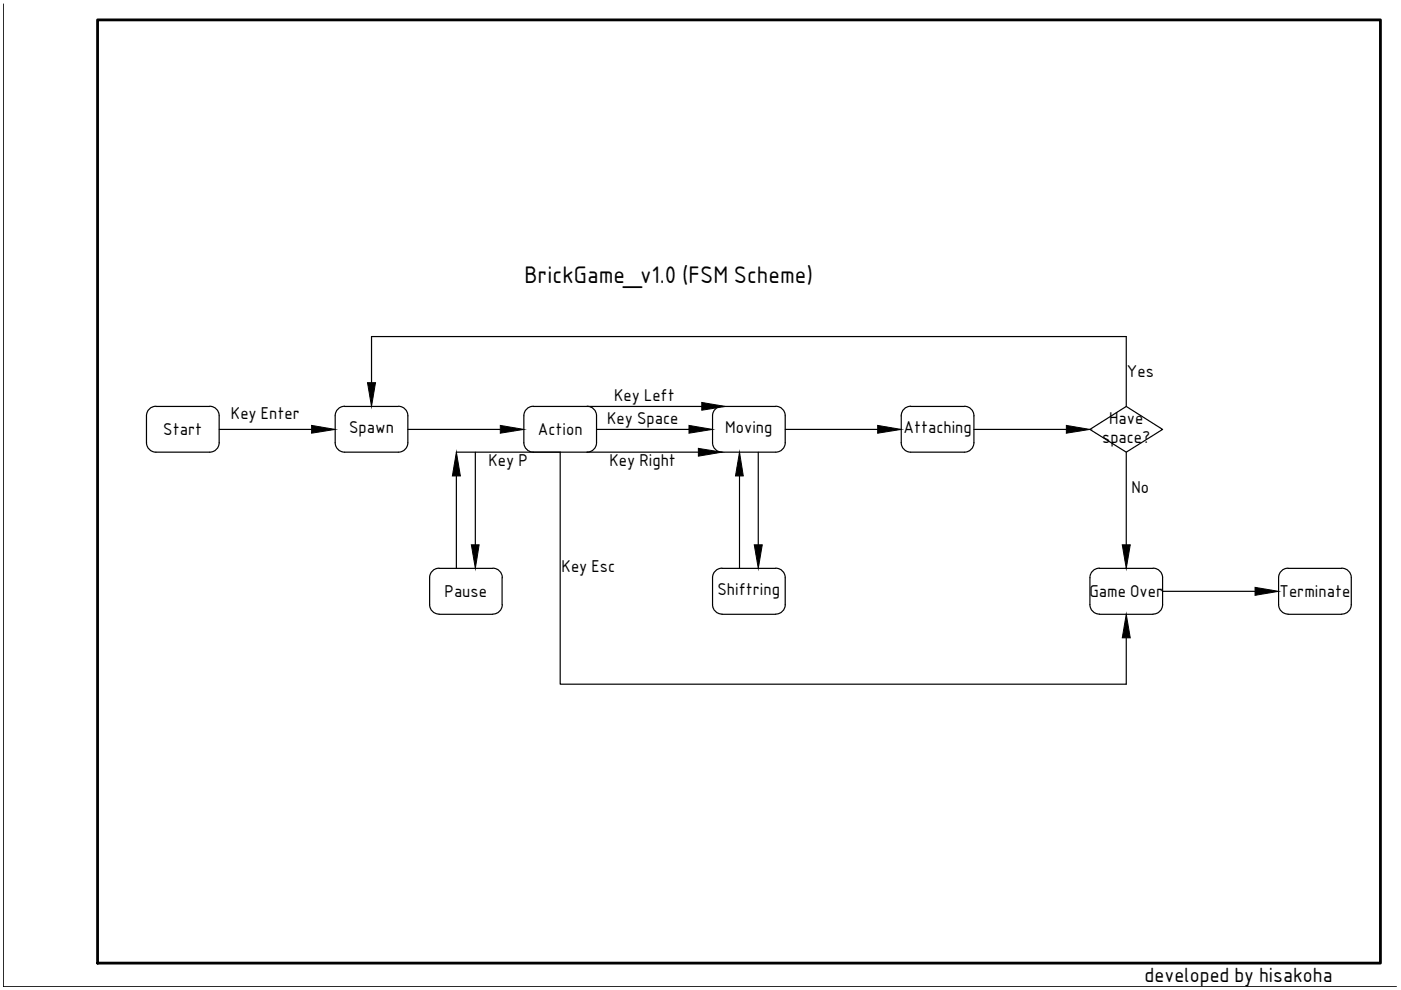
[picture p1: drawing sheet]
<svg xmlns="http://www.w3.org/2000/svg" width="297mm" height="210mm" viewBox="0 0 297 210" stroke-linecap="round" stroke-linejoin="round" font-family="sans-serif">
<g fill="none" stroke="#000" stroke-width=".25">
<path d="M33 95.9h11.4M33 86.2h11.4M33.1 86.1a2.01 2.01 0 0 0-2 2.1v5.7a2.01 2.01 0 0 0 2 2M44.5 86.1a2.01 2.01 0 0 1 2 2v5.8a2.01 2.01 0 0 1-2 2M46.5 91h19.6M73.1 86.2h11.3M73.1 86.1a2.01 2.01 0 0 0-2 2.1v5.7a2.01 2.01 0 0 0 2 2M78.8 81.1v-9.7h160v14.8l-7.7 4.8 7.7 4.9 7.7-4.9-7.7-4.8M84.5 86.1a2.01 2.01 0 0 1 2 2v5.8a2.01 2.01 0 0 1-2 2h-11.4M86.5 91h19.6M96.8 95.9h51.3M100.8 95.9v19.6"/>
<path d="M113.1 86.2h35.7M113.1 86.1a2.01 2.01 0 0 0-2 2.1v5.7a2.01 2.01 0 0 0 2 2M118.8 95.9v49.2h120v-9.9M124.5 86.1a2.01 2.01 0 0 1 2 2v5.8a2.01 2.01 0 0 1-2 2M126.5 91h19.6M153.1 86.2h11.4M153.1 86.1a2.01 2.01 0 0 0-2 2.1v5.7a2.01 2.01 0 0 0 2 2h11.4a2.01 2.01 0 0 0 2-2v-5.7a2.01 2.01 0 0 0-2-2.1M160.8 95.9v19.6M166.5 91h19.6M193.1 95.9h11.4M193.1 86.2h11.4M193.1 86.1a2.01 2.01 0 0 0-2 2.1v5.7a2.01 2.01 0 0 0 2 2"/>
<path d="M204.5 86.1a2.01 2.01 0 0 1 2 2v5.8a2.01 2.01 0 0 1-2 2M206.5 91h19.6M238.8 95.9v19.6M96.8 100.9v19.6M156.8 100.9v19.6M93.1 130.2h11.4M93.1 120.5h11.4M93.1 120.5a2.01 2.01 0 0 0-2 2v5.7a2.01 2.01 0 0 0 2 2M104.5 120.5a2.01 2.01 0 0 1 2 2M106.5 122.5v5.7M106.5 128.2a2.01 2.01 0 0 1-2 2M153.1 130.2h11.4"/>
<path d="M153.1 120.5h11.4M153.1 120.5a2.01 2.01 0 0 0-2 2v5.7a2.01 2.01 0 0 0 2 2M164.5 120.5a2.01 2.01 0 0 1 2 2v5.7a2.01 2.01 0 0 1-2 2M233.1 130.2h11.4M233.1 120.5h11.4M233.1 120.5a2.01 2.01 0 0 0-2 2v5.7a2.01 2.01 0 0 0 2 2M244.5 120.5a2.01 2.01 0 0 1 2 2v5.7a2.01 2.01 0 0 1-2 2M246.5 125.4h19.6M273.1 130.2h11.4M273.1 120.5h11.4M273.1 120.5a2.01 2.01 0 0 0-2 2v5.7a2.01 2.01 0 0 0 2 2M284.5 120.5a2.01 2.01 0 0 1 2 2v5.7a2.01 2.01 0 0 1-2 2"/>
</g>
<g fill="#000" stroke="#000" stroke-width=".21">
<path d="M66.1 90.2l5 .8-5 .8zM77.9 81.1h1.7l-.8 5.1zM106.1 90.2l5 .8-5 .8zM146.1 90.2l5 .8-5 .8zM148.1 95.1l5 .8-5 .8zM148.8 85.3l5 .9-5 .8zM186.1 90.2l5 .8-5 .8zM226.1 90.2l5 .8-5 .8zM96.8 95.9l.8 5h-1.7zM99.9 115.5h1.7l-.8 5zM156.8 95.9l.8 5h-1.7zM159.9 115.5h1.7l-.8 5z"/>
<path d="M237.9 115.5h1.7l-.8 5zM238.8 130.2l.8 5h-1.7zM266.1 124.5l5 .9-5 .8z"/>
</g>
<path d="M20.7 4.2h272v200h-272z" fill="none" stroke="#000" stroke-width=".59"/>
<path d="M.7 .8v208.4h295.4" fill="none" stroke="#000" stroke-width=".21"/>
<text font-size="4.9" x="111.2" y="59.9">BrickGame_v1.0 (FSM Scheme)</text>
<text font-size="4.2" x="242.7" y="208.2">developed by hisakoha</text>
<g font-size="3.5">
<text x="238.9" y="80">Yes</text>
<text x="49" y="88.9">Key Enter</text>
<text x="128.7" y="89.9">Key Space</text>
<text x="130.2" y="85">Key Left</text>
<text x="235.1" y="89.8">Have</text>
<text x="34.6" y="92.3">Start</text>
<text x="74" y="91.9">Spawn</text>
<text x="114" y="92.3">Action</text>
<text x="153.8" y="91.9">Moving</text>
<text x="191.5" y="91.9">Attaching</text>
<text x="233.7" y="94">space?</text>
<text x="103.6" y="98.7">Key P</text>
<text x="129.2" y="98.7">Key Right</text>
<text x="239.9" y="104.5">No</text>
<text x="119.1" y="121.4">Key Esc</text>
<text x="94.3" y="126.6">Pause</text>
<text x="152.1" y="126.2">Shiftring</text>
<text x="231" y="126.6">Game Over</text>
<text x="271.3" y="126.6">Terminate</text>
</g>
</svg>
